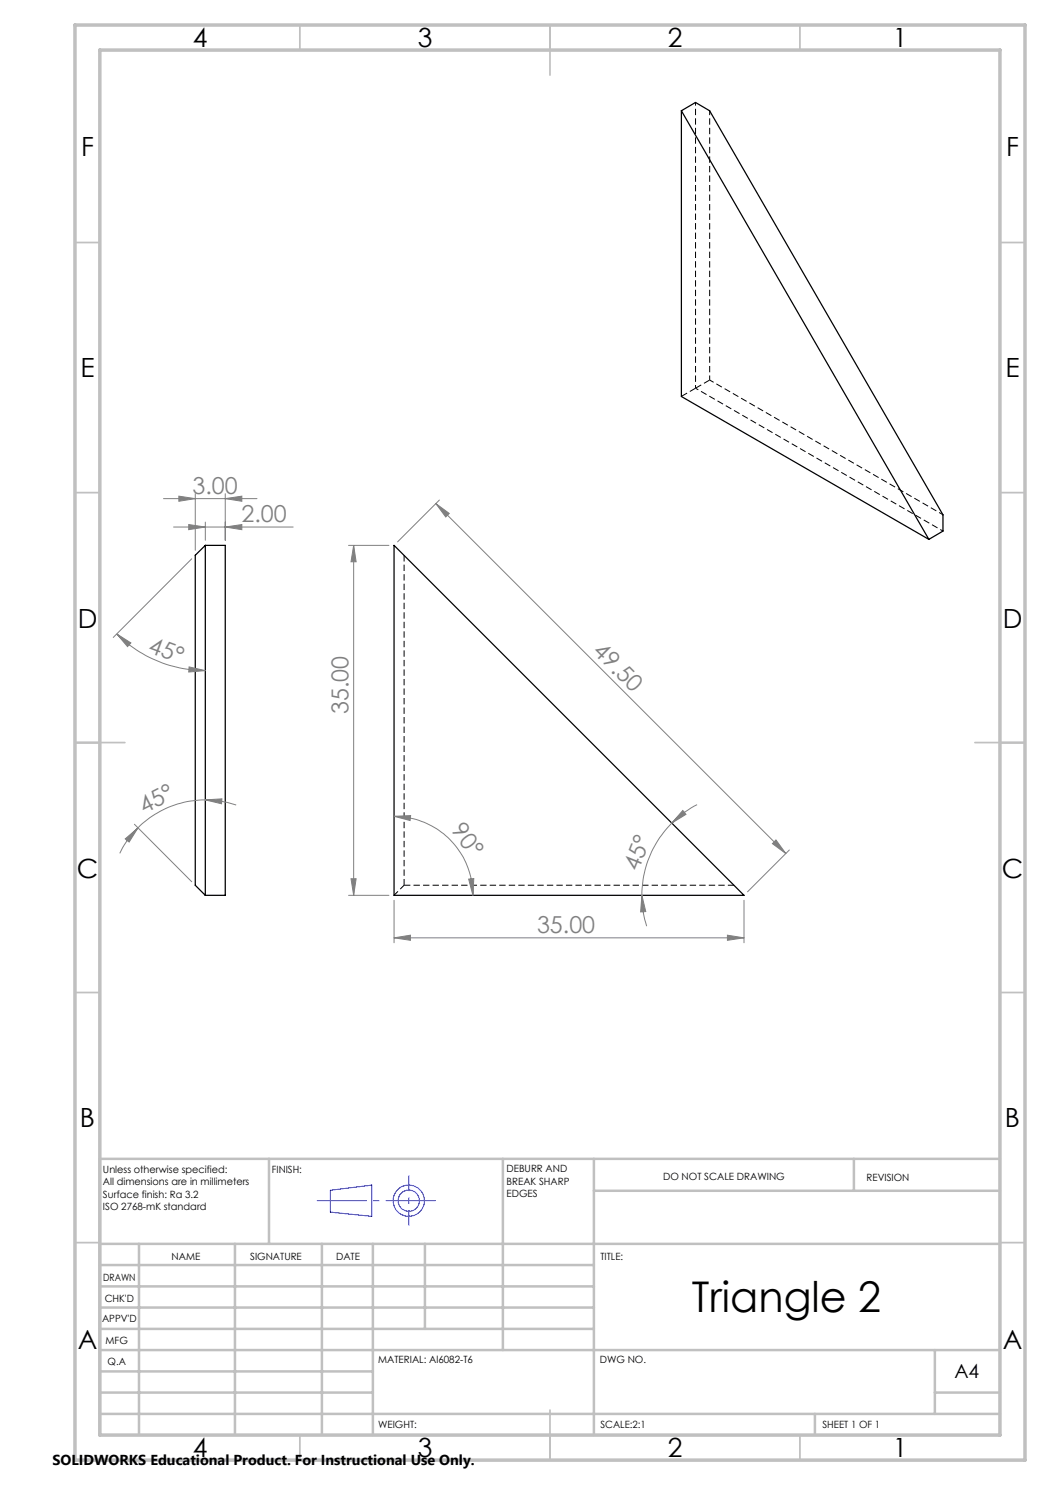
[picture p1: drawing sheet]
<svg xmlns="http://www.w3.org/2000/svg" width="210mm" height="297mm" viewBox="0 0 210 297" stroke-linecap="round" stroke-linejoin="round" font-family="sans-serif">
<path d="M80.8 177l-2 2" fill="none" stroke="#000" stroke-width=".2" stroke-dasharray="1.3 .6" stroke-dashoffset=".2" stroke-linecap="butt"/>
<path d="M136.3 79.3l2.8-1.7M141.9 76l-2.8 1.6M80.8 177v-66M146.8 177h-66" fill="none" stroke="#000" stroke-width=".2" stroke-dasharray="1.3 .6" stroke-linecap="butt"/>
<path d="M136.3 22.2l49.5 85.7M136.3 22.2v57.1l49.5 28.6M136.3 22.2l2.8-1.7 2.8 1.7 46.7 80.8v3.2l-2.8 1.7M41.1 109.1h3.9v70h-3.9M41.1 109.1v70M41.1 109.1l-2 2v66l2 2M78.8 109.1l70 70h-70z" fill="none" stroke="#000" stroke-width=".25"/>
<path d="M139.1 20.5v57.1M139.1 77.6l49.5 28.6" fill="none" stroke="#000" stroke-width=".2" stroke-dasharray="1.3 .6" stroke-dashoffset=".6" stroke-linecap="butt"/>
<path d="M141.9 76v-53.9M188.6 103l-46.7-27" fill="none" stroke="#000" stroke-width=".2" stroke-dasharray="1.3 .6" stroke-dashoffset=".4" stroke-linecap="butt"/>
<g fill="none" stroke="#808080" stroke-width=".2">
<path d="M32.7 99.7h18.7M35.8 99.2l3.3 .5-3.3 .6zM39.1 98.7v11.4M45 99.7l3.4-.5v1.1zM45 98.7v9.4M34.7 105.4h23.9M37.7 104.9l3.4 .5-3.4 .5zM38.3 111.8l-15.7 15.7M41.1 104.4v3.7M45 105.4l3.4-.5v1zM69.7 109.1h8.1M70.7 109.1l.5 3.3h-1z"/>
<path d="M70.7 109.1v70M87.2 100.7l70 70M87.2 100.7l2.7 2-.8 .7zM87.9 100l-8.4 8.4M23.4 126.8l2.8 1.8-.7 .7zM23.4 126.8a25.4 25.4 0 0 0 17.7 7.3M37.8 133.4l3.3 .7-3.4 .3zM41.1 160l3.3-.2-.1 1zM41.1 160a18.8 18.8 0 0 0-13.5 5.6M41.1 160a18.3 18.3 0 0 1 6.1 1M25 167.8l2.6-2.2-1.8 2.8zM26.9 164.8l11.4 11.6"/>
<path d="M27.6 165.6a17 17 0 0 0-3.6 5.1M69.7 179.1h8.1M70.2 175.8h1l-.5 3.3zM78.8 163.3l3.3-.2-.1 1zM78.8 163.3a15.8 15.8 0 0 1 15.8 15.8M93.7 175.8l1.1-.1-.2 3.4zM128.4 179.1l.8 3.2-1.1 .1zM128.4 179.1a19.4 19.4 0 0 0 .9 6.1M134.4 164.6a20.6 20.6 0 0 0-6 14.5M136.6 162.1l.6 .8-2.8 1.7zM139.4 160.9a20.1 20.1 0 0 0-5 3.7M155.2 168l2 2.7-2.7-2z"/>
<path d="M157.9 170l-8.4 8.4M78.8 187.6l3.3-.6v1.1zM78.8 180.1v8.5M78.8 187.6h70M145.5 187l3.3 .6-3.3 .5zM148.8 180.1v8.5"/>
</g>
<g fill="none" stroke="#00f" stroke-width=".2">
<path d="M66.1 238.1l8.3-1.1v6.3l-8.3-.9z"/>
<circle cx="81.8" cy="240.1" r="2.12"/>
<circle cx="81.8" cy="240.2" r="3.1"/>
</g>
<path d="M81.8 235.1v10" fill="none" stroke="#00f" stroke-width=".2" stroke-dasharray="15.2 1.3 1.3 1.3" stroke-dashoffset="12.1" stroke-linecap="butt"/>
<path d="M87.1 240.1h-23.7" fill="none" stroke="#00f" stroke-width=".2" stroke-dasharray="15.2 1.3 1.3 1.3" stroke-dashoffset="5.3" stroke-linecap="butt"/>
<g fill="none" stroke="#c0c0c0" stroke-width=".35">
<path d="M60 5v5M110 5v10M160 5v5M15 48.5h5M200 48.5h5M15 98.5h5M200 98.5h5M15 148.5h10M195 148.5h10M15 198.5h5M200 198.5h5M15 248.5h5"/>
<path d="M200 248.5h5M60 287v5M110 282v10M160 287v5"/>
</g>
<g fill="none" stroke="#c0c0c0" stroke-width=".5">
<path d="M53.8 231.8v17M100.6 231.8v38.2M118.8 231.8v55.2M118.8 238.2h81.2M170.8 231.8v6.4M200 231.8h-180v55.2M20 248.8h180M20 257.3h98.8M20 253h98.8M27.8 248.8v38.2M47 248.8v38.2M64.4 248.8v38.2"/>
<path d="M74.6 248.8v38.2M85 248.8v17M20 265.8h98.8M20 261.5h98.8M20 278.5h54.6M20 274.3h54.6M20 270h180M187 278.5h13M187 270v12.8M20 282.8h180M163 282.8v4.2"/>
</g>
<path d="M15 5h190v287h-190zM20 10h180v277h-180z" fill="none" stroke="#c0c0c0" stroke-width=".7"/>
<g fill="#808080">
<path d="M93.7 175.8l1.1-.1-.2 3.4zM78.8 163.3l3.3-.2-.1 1z"/>
<path d="M155.2 168l2 2.7-2.7-2zM87.2 100.7l2.7 2-.8 .7z"/>
<path d="M45 99.7l3.4-.5v1.1zM35.8 99.2l3.3 .5-3.3 .6zM45 105.4l3.4-.5v1zM37.7 104.9l3.4 .5-3.4 .5z"/>
<path d="M78.8 187.6l3.3-.6v1.1zM145.5 187l3.3 .6-3.3 .5z"/>
<path d="M41.1 160l3.3-.2-.1 1zM25 167.8l2.6-2.2-1.8 2.8z"/>
<path d="M136.6 162.1l.6 .8-2.8 1.7zM128.4 179.1l.8 3.2-1.1 .1z"/>
<path d="M70.7 109.1l.5 3.3h-1zM70.2 175.8h1l-.5 3.3z"/>
<path d="M23.4 126.8l2.8 1.8-.7 .7zM37.8 133.4l3.3 .7-3.4 .3z"/>
</g>
<text font-size="8.5" x="138.4" y="262.5">Triangle 2</text>
<g font-size="5.3">
<text x="38.5" y="9.5">4</text>
<text x="83.5" y="9.5">3</text>
<text x="133.6" y="9.5">2</text>
<text x="178.6" y="9.5">1</text>
<text x="16.2" y="31.2">F</text>
<text x="201.2" y="31.2">F</text>
<text x="16.1" y="75.5">E</text>
<text x="201.1" y="75.5">E</text>
<text x="15.5" y="125.5">D</text>
<text x="200.5" y="125.5">D</text>
<text x="15.4" y="175.5">C</text>
<text x="200.4" y="175.5">C</text>
<text x="16" y="225.5">B</text>
<text x="201" y="225.5">B</text>
<text x="15.5" y="269.7">A</text>
<text x="200.5" y="269.7">A</text>
<text x="38.5" y="291.5">4</text>
<text x="83.5" y="291.5">3</text>
<text x="133.6" y="291.5">2</text>
<text x="178.6" y="291.5">1</text>
</g>
<g font-size="4.7" fill="#808080">
<text x="38.5" y="98.7">3.00</text>
<text x="48.3" y="104.4">2.00</text>
<text x="29.5" y="130.4" transform="rotate(20 29.5 130.4)">45°</text>
<text x="118.4" y="130.5" transform="rotate(45 118.4 130.5)">49.50</text>
<text x="69.7" y="142.8" transform="rotate(-90 69.7 142.8)">35.00</text>
<text x="28.8" y="162.7" transform="rotate(-27 28.8 162.7)">45°</text>
<text x="90.1" y="166.1" transform="rotate(53 90.1 166.1)">90°</text>
<text x="127.6" y="174.4" transform="rotate(-68 127.6 174.4)">45°</text>
<text x="107.4" y="186.5">35.00</text>
</g>
<text font-size="3.9" x="190.9" y="275.5">A4</text>
<text font-size="2.9" x="10.5" y="292.9">SOLIDWORKS Educational Product. For Instructional Use Only.</text>
<g font-size="2">
<text x="20.6" y="234.6">Unless otherwise specified:</text>
<text x="20.6" y="237.1">All dimensions are in millimeters</text>
<text x="20.6" y="239.6">Surface finish: Ra 3.2</text>
<text x="54.4" y="234.6">FINISH:</text>
<text x="101.3" y="234.5">DEBURR AND</text>
<text x="101.3" y="237">BREAK SHARP</text>
<text x="101.3" y="239.5">EDGES</text>
<text x="132.6" y="236">DO NOT SCALE DRAWING</text>
<text x="173.3" y="236.2">REVISION</text>
<text x="20.6" y="242.1">ISO 2768-mK standard</text>
<text x="34.3" y="252">NAME</text>
<text x="50" y="251.9">SIGNATURE</text>
<text x="67.2" y="251.9">DATE</text>
<text x="120.1" y="251.9">TITLE:</text>
<text x="20.6" y="256.1">DRAWN</text>
<text x="20.9" y="260.3">CHK'D</text>
<text x="20.4" y="264.4">APPV'D</text>
<text x="21.1" y="268.8">MFG</text>
<text x="21.5" y="273">Q.A</text>
<text x="75.6" y="272.5">MATERIAL: Al6082-T6</text>
<text x="120" y="272.5">DWG NO.</text>
<text x="75.6" y="285.5">WEIGHT:</text>
<text x="120.1" y="285.6">SCALE:2:1</text>
<text x="164.5" y="285.6">SHEET 1 OF 1</text>
</g>
</svg>
